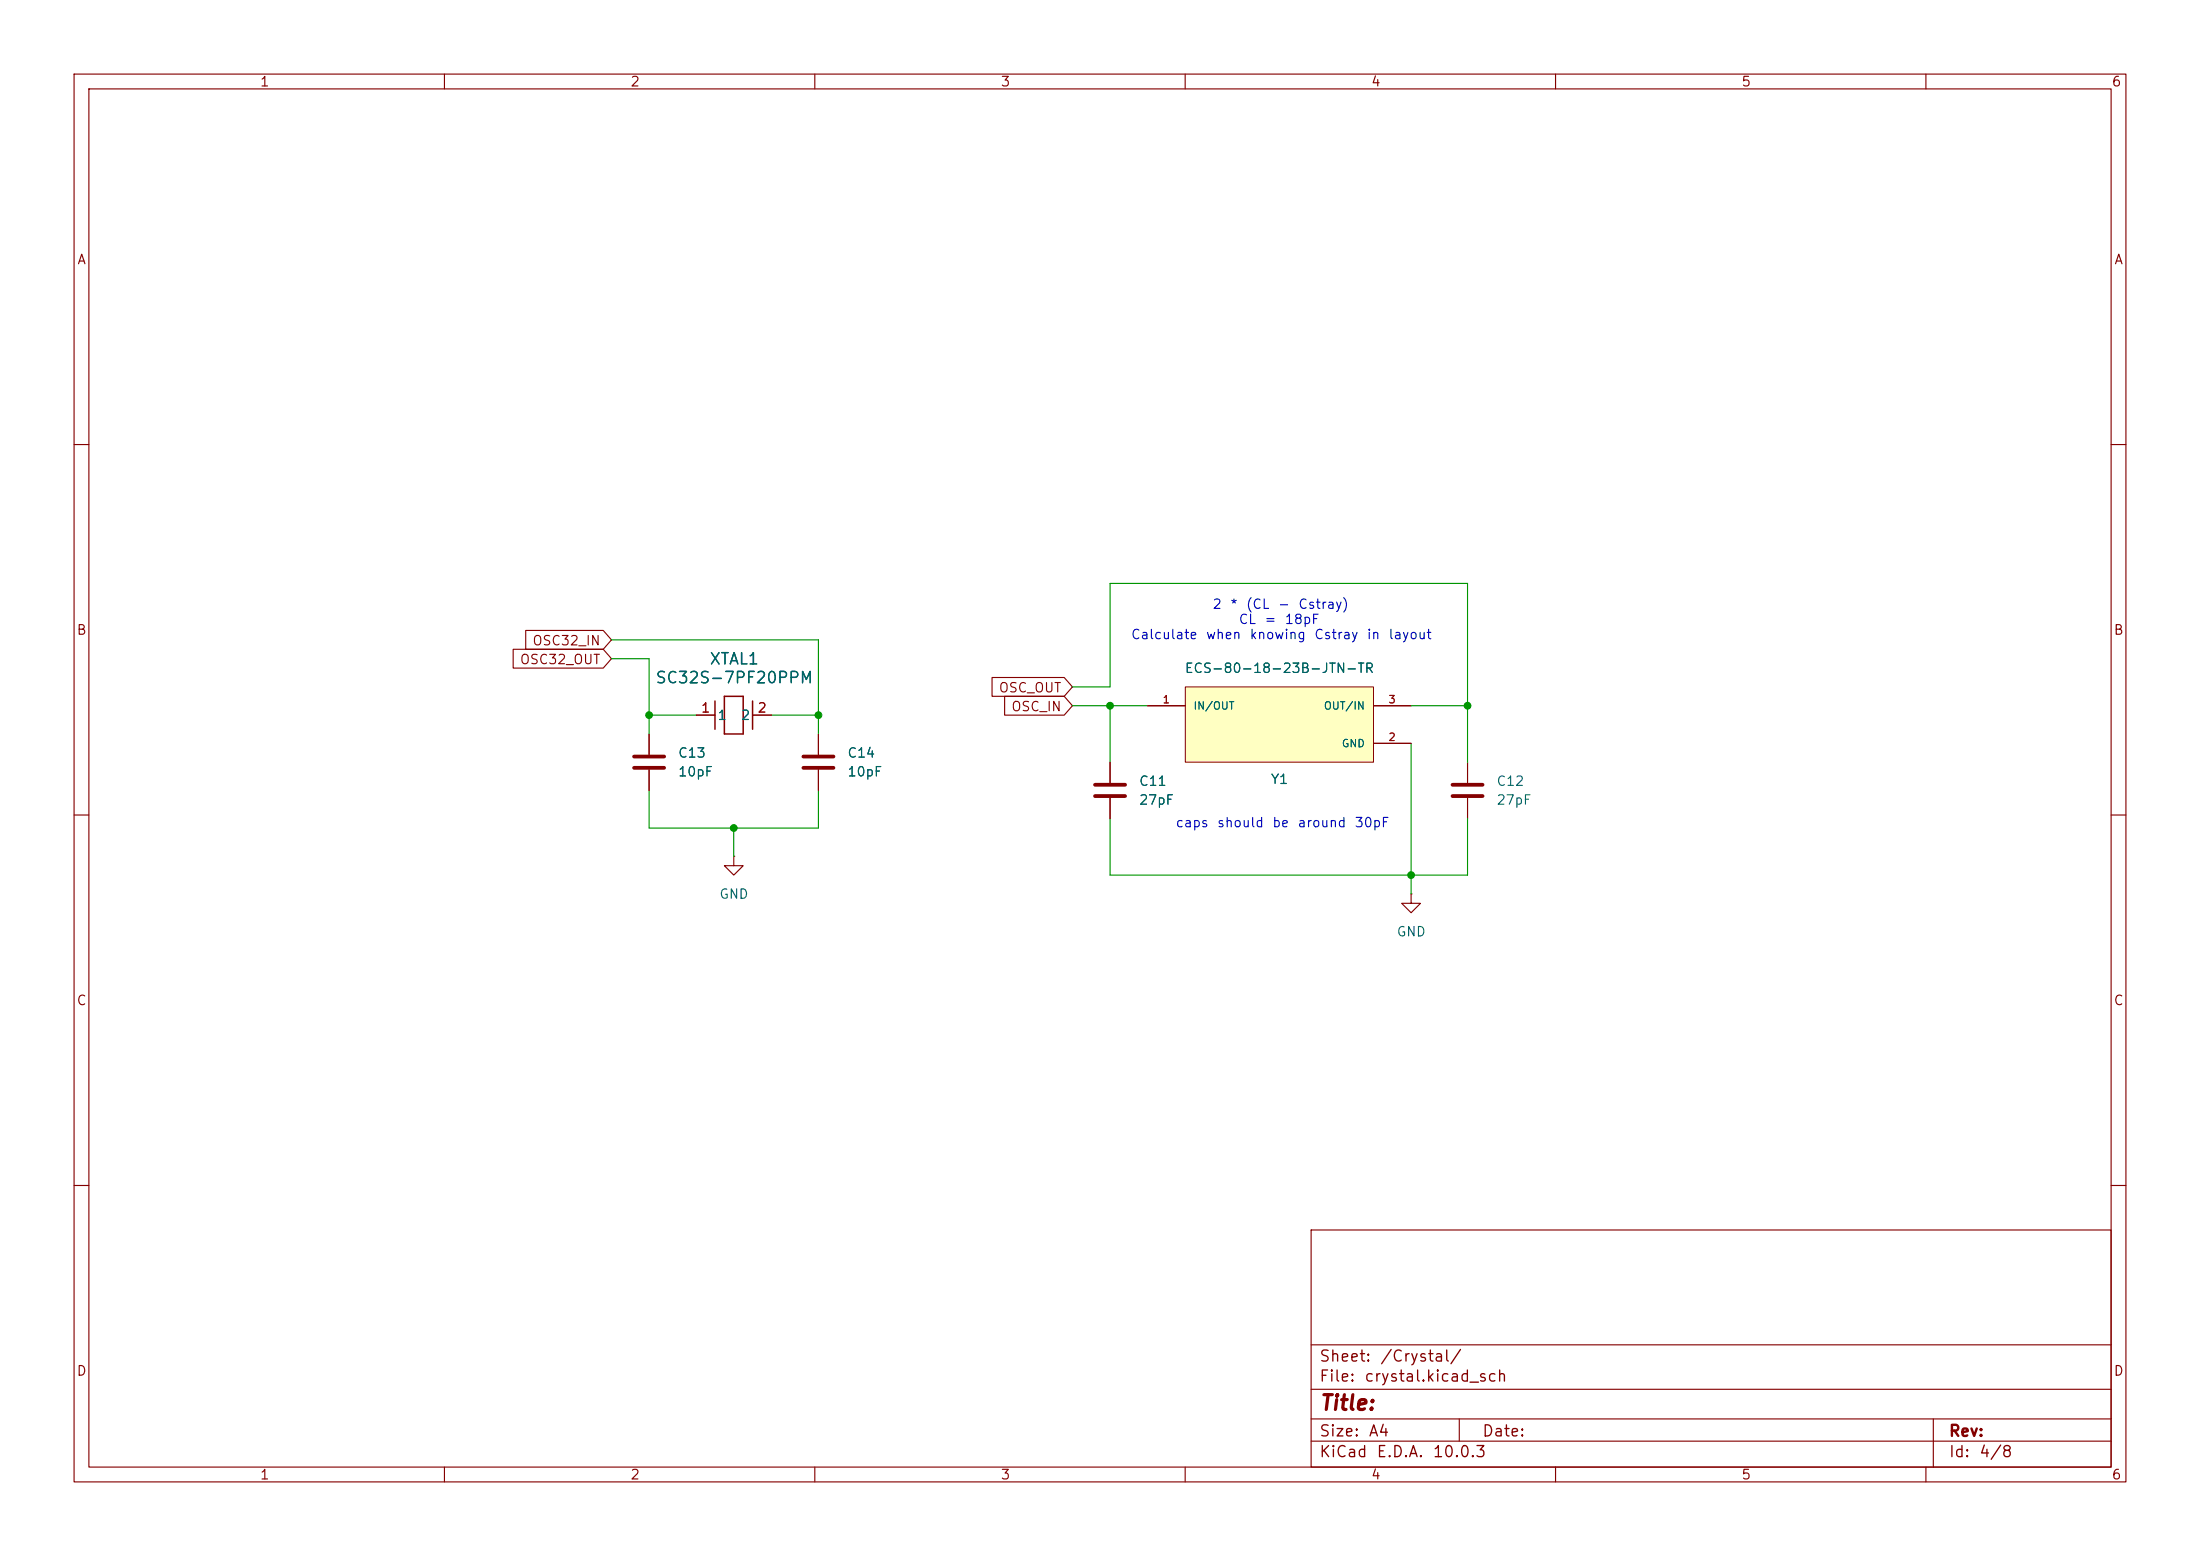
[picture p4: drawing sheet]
(kicad_sch
 (version 20260306)
 (generator "eeschema")
 (generator_version "10.0")
 (paper "A4")
 (lib_symbols
  (symbol "32KHz_Crystal_2026-10-05_17-40-07:SC32S-7PF20PPM"
   (body_styles demorgan)
   (pin_names
    (offset 0.254)) (exclude_from_sim no) (in_bom yes) (on_board yes)
   (in_pos_files yes)
   (duplicate_pin_numbers_are_jumpers no)
   (property "Reference" "XTAL" (at 5.08 4.445 0) (show_name no) (do_not_autoplace no) (effects (font (size 1.524 1.524))))
   (property "Value" "SC32S-7PF20PPM" (at 5.08 -4.445 0) (show_name no) (do_not_autoplace no) (effects (font (size 1.524 1.524))))
   (property "Footprint" "XTAL_SC32S-7PF20PPM_EPS" (at 0 0 0) (show_name no) (do_not_autoplace no) (hide yes) (effects (font (size 1.27 1.27)
    (italic yes))))
   (property "Datasheet" "SC32S-7PF20PPM" (at 0 0 0) (show_name no) (do_not_autoplace no) (hide yes) (effects (font (size 1.27 1.27)
    (italic yes))))
   (property "Description" "" (at 0 0 0) (show_name no) (do_not_autoplace no) (hide yes) (effects (font (size 1.27 1.27))))
   (property "ki_locked" "" (at 0 0 0) (show_name no) (do_not_autoplace no) (effects (font (size 1.27 1.27))))
   (symbol "SC32S-7PF20PPM_1_1"
    (polyline (pts (xy 2.54 -1.905) (xy 2.54 1.905)) (stroke (width 0.2032) (type default)) (fill (type none)))
    (polyline (pts (xy 3.81 2.54) (xy 6.35 2.54)) (stroke (width 0.2032) (type default)) (fill (type none)))
    (polyline (pts (xy 3.81 -2.54) (xy 3.81 2.54)) (stroke (width 0.2032) (type default)) (fill (type none)))
    (polyline (pts (xy 6.35 2.54) (xy 6.35 -2.54)) (stroke (width 0.2032) (type default)) (fill (type none)))
    (polyline (pts (xy 6.35 -2.54) (xy 3.81 -2.54)) (stroke (width 0.2032) (type default)) (fill (type none)))
    (polyline (pts (xy 7.62 -1.905) (xy 7.62 1.905)) (stroke (width 0.2032) (type default)) (fill (type none)))
    (pin unspecified line (at 0 0 0) (length 2.54) (name "1" (effects (font (size 1.27 1.27)))) (number "1" (effects (font (size 1.27 1.27)))))
    (pin unspecified line (at 10.16 0 180) (length 2.54) (name "2" (effects (font (size 1.27 1.27)))) (number "2" (effects (font (size 1.27 1.27))))))
   (symbol "SC32S-7PF20PPM_1_2"
    (polyline (pts (xy -2.54 6.35) (xy 2.54 6.35)) (stroke (width 0.2032) (type default)) (fill (type none)))
    (polyline (pts (xy -2.54 3.81) (xy -2.54 6.35)) (stroke (width 0.2032) (type default)) (fill (type none)))
    (polyline (pts (xy 1.905 7.62) (xy -1.905 7.62)) (stroke (width 0.2032) (type default)) (fill (type none)))
    (polyline (pts (xy 1.905 2.54) (xy -1.905 2.54)) (stroke (width 0.2032) (type default)) (fill (type none)))
    (polyline (pts (xy 2.54 6.35) (xy 2.54 3.81)) (stroke (width 0.2032) (type default)) (fill (type none)))
    (polyline (pts (xy 2.54 3.81) (xy -2.54 3.81)) (stroke (width 0.2032) (type default)) (fill (type none)))
    (pin unspecified line (at 0 0 90) (length 2.54) (name "1" (effects (font (size 1.27 1.27)))) (number "1" (effects (font (size 1.27 1.27)))))
    (pin unspecified line (at 0 10.16 270) (length 2.54) (name "2" (effects (font (size 1.27 1.27)))) (number "2" (effects (font (size 1.27 1.27))))))
   (embedded_fonts no))
  (symbol "8MHz_Crystal_ECS-80-18-23B-JTN-TR:ECS-80-18-23B-JTN-TR"
   (pin_names
    (offset 1.016)) (exclude_from_sim no) (in_bom yes) (on_board yes)
   (in_pos_files yes)
   (duplicate_pin_numbers_are_jumpers no)
   (property "Reference" "Y" (at -13.4893 5.5993 0) (show_name no) (do_not_autoplace no) (effects (font (size 1.27 1.27)) (justify left bottom)))
   (property "Value" "ECS-80-18-23B-JTN-TR" (at -13.2199 -7.6268 0) (show_name no) (do_not_autoplace no) (effects (font (size 1.27 1.27)) (justify left bottom)))
   (property "Footprint" "ECS-80-18-23B-JTN-TR:XTAL_ECS-80-18-23B-JTN-TR" (at 0 0 0) (show_name no) (do_not_autoplace no) (hide yes) (effects (font (size 1.27 1.27)) (justify bottom)))
   (property "Datasheet" "" (at 0 0 0) (show_name no) (do_not_autoplace no) (hide yes) (effects (font (size 1.27 1.27))))
   (property "Description" "8 MHz ±20ppm Crystal 18pF 60 Ohms 4-SMD, No Lead" (at 0 0 0) (show_name no) (do_not_autoplace no) (hide yes) (effects (font (size 1.27 1.27)) (justify bottom)))
   (property "MF" "ECS Inc." (at 0 0 0) (show_name no) (do_not_autoplace no) (hide yes) (effects (font (size 1.27 1.27)) (justify bottom)))
   (property "Package" "ECX-64-23B-4 ECS" (at 0 0 0) (show_name no) (do_not_autoplace no) (hide yes) (effects (font (size 1.27 1.27)) (justify bottom)))
   (property "Price" "None" (at 0 0 0) (show_name no) (do_not_autoplace no) (hide yes) (effects (font (size 1.27 1.27)) (justify bottom)))
   (property "SnapEDA_Link" "https://www.snapeda.com/parts/ECS-80-18-23B-JTN-TR/ECS/view-part/?ref=snap" (at 0 0 0) (show_name no) (do_not_autoplace no) (hide yes) (effects (font (size 1.27 1.27)) (justify bottom)))
   (property "MP" "ECS-80-18-23B-JTN-TR" (at 0 0 0) (show_name no) (do_not_autoplace no) (hide yes) (effects (font (size 1.27 1.27)) (justify bottom)))
   (property "Availability" "In Stock" (at 0 0 0) (show_name no) (do_not_autoplace no) (hide yes) (effects (font (size 1.27 1.27)) (justify bottom)))
   (property "Check_prices" "https://www.snapeda.com/parts/ECS-80-18-23B-JTN-TR/ECS/view-part/?ref=eda" (at 0 0 0) (show_name no) (do_not_autoplace no) (hide yes) (effects (font (size 1.27 1.27)) (justify bottom)))
   (symbol "ECS-80-18-23B-JTN-TR_0_0"
    (rectangle (start -12.7 -5.08) (end 12.7 5.08) (stroke (width 0.127) (type default)) (fill (type background)))
    (pin bidirectional line (at -17.78 2.54 0) (length 5.08) (name "IN/OUT" (effects (font (size 1.016 1.016)))) (number "1" (effects (font (size 1.016 1.016)))))
    (pin power_in line (at 17.78 -2.54 180) (length 5.08) (name "GND" (effects (font (size 1.016 1.016)))) (number "2" (effects (font (size 1.016 1.016)))))
    (pin bidirectional line (at 17.78 2.54 180) (length 5.08) (name "OUT/IN" (effects (font (size 1.016 1.016)))) (number "3" (effects (font (size 1.016 1.016)))))
    (pin power_in line (at 17.78 -2.54 180) (length 5.08) (hide yes) (name "GND" (effects (font (size 1.016 1.016)))) (number "4" (effects (font (size 1.016 1.016))))))
   (embedded_fonts no))
  (symbol "Device:C"
   (pin_numbers (hide yes))
   (pin_names
    (offset 0.254)) (exclude_from_sim no) (in_bom yes) (on_board yes)
   (in_pos_files yes)
   (duplicate_pin_numbers_are_jumpers no)
   (property "Reference" "C" (at 0.635 2.54 0) (show_name no) (do_not_autoplace no) (effects (font (size 1.27 1.27)) (justify left)))
   (property "Value" "C" (at 0.635 -2.54 0) (show_name no) (do_not_autoplace no) (effects (font (size 1.27 1.27)) (justify left)))
   (property "Footprint" "" (at 0.9652 -3.81 0) (show_name no) (do_not_autoplace no) (hide yes) (effects (font (size 1.27 1.27))))
   (property "Datasheet" "" (at 0 0 0) (show_name no) (do_not_autoplace no) (hide yes) (effects (font (size 1.27 1.27))))
   (property "Description" "Unpolarized capacitor" (at 0 0 0) (show_name no) (do_not_autoplace no) (hide yes) (effects (font (size 1.27 1.27))))
   (symbol "C_0_1"
    (polyline (pts (xy -2.032 0.762) (xy 2.032 0.762)) (stroke (width 0.508) (type default)) (fill (type none)))
    (polyline (pts (xy -2.032 -0.762) (xy 2.032 -0.762)) (stroke (width 0.508) (type default)) (fill (type none))))
   (symbol "C_1_1"
    (pin passive line (at 0 3.81 270) (length 2.794) (name "" (effects (font (size 1.27 1.27)))) (number "1" (effects (font (size 1.27 1.27)))))
    (pin passive line (at 0 -3.81 90) (length 2.794) (name "" (effects (font (size 1.27 1.27)))) (number "2" (effects (font (size 1.27 1.27))))))
   (embedded_fonts no))
  (symbol "power:GND"
   (power global)
   (pin_numbers (hide yes))
   (pin_names
    (offset 0) (hide yes)) (exclude_from_sim no) (in_bom yes) (on_board yes)
   (in_pos_files yes)
   (duplicate_pin_numbers_are_jumpers no)
   (property "Reference" "#PWR" (at 0 -6.35 0) (show_name no) (do_not_autoplace no) (hide yes) (effects (font (size 1.27 1.27))))
   (property "Value" "GND" (at 0 -3.81 0) (show_name no) (do_not_autoplace no) (effects (font (size 1.27 1.27))))
   (property "Footprint" "" (at 0 0 0) (show_name no) (do_not_autoplace no) (hide yes) (effects (font (size 1.27 1.27))))
   (property "Datasheet" "" (at 0 0 0) (show_name no) (do_not_autoplace no) (hide yes) (effects (font (size 1.27 1.27))))
   (property "Description" "Power symbol creates a global label with name \"GND\" , ground" (at 0 0 0) (show_name no) (do_not_autoplace no) (hide yes) (effects (font (size 1.27 1.27))))
   (symbol "GND_0_1"
    (polyline (pts (xy 0 0) (xy 0 -1.27) (xy 1.27 -1.27) (xy 0 -2.54) (xy -1.27 -1.27) (xy 0 -1.27)) (stroke (width 0) (type default)) (fill (type none))))
   (symbol "GND_1_1"
    (pin power_in line (at 0 0 270) (length 0) (name "" (effects (font (size 1.27 1.27)))) (number "1" (effects (font (size 1.27 1.27))))))
   (embedded_fonts no)))
 (text "2 * (CL - Cstray)\nCL = 18pF\nCalculate when knowing Cstray in layout"
  (exclude_from_sim no)
  (at 172.466 83.82 0)
  (effects (font (size 1.27 1.27))))
 (text "caps should be around 30pF"
  (exclude_from_sim no)
  (at 172.72 111.252 0)
  (effects (font (size 1.27 1.27))))
 (junction
  (at 110.49 96.52)
  (diameter 0)
  (color 0 0 0 0))
 (junction
  (at 149.86 95.25)
  (diameter 0)
  (color 0 0 0 0))
 (junction
  (at 87.63 96.52)
  (diameter 0)
  (color 0 0 0 0))
 (junction
  (at 99.06 111.76)
  (diameter 0)
  (color 0 0 0 0))
 (junction
  (at 198.12 95.25)
  (diameter 0)
  (color 0 0 0 0))
 (junction
  (at 190.5 118.11)
  (diameter 0)
  (color 0 0 0 0))
 (wire
  (pts (xy 110.49 106.68) (xy 110.49 111.76))
  (stroke (width 0) (type default)))
 (wire
  (pts (xy 190.5 118.11) (xy 198.12 118.11))
  (stroke (width 0) (type default)))
 (wire
  (pts (xy 87.63 111.76) (xy 87.63 106.68))
  (stroke (width 0) (type default)))
 (wire
  (pts (xy 149.86 118.11) (xy 149.86 110.49))
  (stroke (width 0) (type default)))
 (wire
  (pts (xy 99.06 111.76) (xy 99.06 115.57))
  (stroke (width 0) (type default)))
 (wire
  (pts (xy 144.78 95.25) (xy 149.86 95.25))
  (stroke (width 0) (type default)))
 (wire
  (pts (xy 190.5 100.33) (xy 190.5 118.11))
  (stroke (width 0) (type default)))
 (wire
  (pts (xy 144.78 92.71) (xy 149.86 92.71))
  (stroke (width 0) (type default)))
 (wire
  (pts (xy 198.12 95.25) (xy 190.5 95.25))
  (stroke (width 0) (type default)))
 (wire
  (pts (xy 110.49 86.36) (xy 110.49 96.52))
  (stroke (width 0) (type default)))
 (wire
  (pts (xy 149.86 102.87) (xy 149.86 95.25))
  (stroke (width 0) (type default)))
 (wire
  (pts (xy 149.86 78.74) (xy 149.86 92.71))
  (stroke (width 0) (type default)))
 (wire
  (pts (xy 110.49 111.76) (xy 99.06 111.76))
  (stroke (width 0) (type default)))
 (wire
  (pts (xy 149.86 95.25) (xy 154.94 95.25))
  (stroke (width 0) (type default)))
 (wire
  (pts (xy 110.49 96.52) (xy 104.14 96.52))
  (stroke (width 0) (type default)))
 (wire
  (pts (xy 82.55 86.36) (xy 110.49 86.36))
  (stroke (width 0) (type default)))
 (wire
  (pts (xy 198.12 95.25) (xy 198.12 78.74))
  (stroke (width 0) (type default)))
 (wire
  (pts (xy 87.63 96.52) (xy 93.98 96.52))
  (stroke (width 0) (type default)))
 (wire
  (pts (xy 99.06 111.76) (xy 87.63 111.76))
  (stroke (width 0) (type default)))
 (wire
  (pts (xy 190.5 118.11) (xy 190.5 120.65))
  (stroke (width 0) (type default)))
 (wire
  (pts (xy 198.12 110.49) (xy 198.12 118.11))
  (stroke (width 0) (type default)))
 (wire
  (pts (xy 198.12 78.74) (xy 149.86 78.74))
  (stroke (width 0) (type default)))
 (wire
  (pts (xy 198.12 102.87) (xy 198.12 95.25))
  (stroke (width 0) (type default)))
 (wire
  (pts (xy 82.55 88.9) (xy 87.63 88.9))
  (stroke (width 0) (type default)))
 (wire
  (pts (xy 87.63 88.9) (xy 87.63 96.52))
  (stroke (width 0) (type default)))
 (wire
  (pts (xy 87.63 96.52) (xy 87.63 99.06))
  (stroke (width 0) (type default)))
 (wire
  (pts (xy 110.49 96.52) (xy 110.49 99.06))
  (stroke (width 0) (type default)))
 (wire
  (pts (xy 149.86 118.11) (xy 190.5 118.11))
  (stroke (width 0) (type default)))
 (global_label "OSC_OUT"
  (shape input)
  (at 144.78 92.71 180)
  (fields_autoplaced yes)
  (effects (font (size 1.27 1.27)) (justify right))
  (property "Intersheetrefs" "${INTERSHEET_REFS}" (at 133.3886 92.71 0) (hide yes) (show_name no) (do_not_autoplace no) (effects (font (size 1.27 1.27)) (justify right))))
 (global_label "OSC32_IN"
  (shape input)
  (at 82.55 86.36 180)
  (fields_autoplaced yes)
  (effects (font (size 1.27 1.27)) (justify right))
  (property "Intersheetrefs" "${INTERSHEET_REFS}" (at 70.4329 86.36 0) (hide yes) (show_name no) (do_not_autoplace no) (effects (font (size 1.27 1.27)) (justify right))))
 (global_label "OSC_IN"
  (shape input)
  (at 144.78 95.25 180)
  (fields_autoplaced yes)
  (effects (font (size 1.27 1.27)) (justify right))
  (property "Intersheetrefs" "${INTERSHEET_REFS}" (at 135.0819 95.25 0) (hide yes) (show_name no) (do_not_autoplace no) (effects (font (size 1.27 1.27)) (justify right))))
 (global_label "OSC32_OUT"
  (shape input)
  (at 82.55 88.9 180)
  (fields_autoplaced yes)
  (effects (font (size 1.27 1.27)) (justify right))
  (property "Intersheetrefs" "${INTERSHEET_REFS}" (at 68.7396 88.9 0) (hide yes) (show_name no) (do_not_autoplace no) (effects (font (size 1.27 1.27)) (justify right))))
 (symbol
  (lib_id "8MHz_Crystal_ECS-80-18-23B-JTN-TR:ECS-80-18-23B-JTN-TR")
  (at 172.72 97.79 0)
  (unit 1)
  (body_style 1)
  (exclude_from_sim no)
  (in_bom yes)
  (on_board yes)
  (in_pos_files yes)
  (dnp no)
  (property "Reference" "Y1" (at 172.72 105.156 0) (show_name no) (do_not_autoplace no) (effects (font (size 1.27 1.27))))
  (property "Value" "ECS-80-18-23B-JTN-TR" (at 172.72 90.17 0) (show_name no) (do_not_autoplace no) (effects (font (size 1.27 1.27))))
  (property "Footprint" "ECS-80-18-23B-JTN-TR:XTAL_ECS-80-18-23B-JTN-TR" (at 172.72 97.79 0) (hide yes) (show_name no) (do_not_autoplace no) (effects (font (size 1.27 1.27)) (justify bottom)))
  (property "Datasheet" "" (at 172.72 97.79 0) (hide yes) (show_name no) (do_not_autoplace no) (effects (font (size 1.27 1.27))))
  (property "Description" "8 MHz ±20ppm Crystal 18pF 60 Ohms 4-SMD, No Lead" (at 172.72 97.79 0) (hide yes) (show_name no) (do_not_autoplace no) (effects (font (size 1.27 1.27)) (justify bottom)))
  (property "MF" "ECS Inc." (at 172.72 97.79 0) (hide yes) (show_name no) (do_not_autoplace no) (effects (font (size 1.27 1.27)) (justify bottom)))
  (property "Package" "ECX-64-23B-4 ECS" (at 172.72 97.79 0) (hide yes) (show_name no) (do_not_autoplace no) (effects (font (size 1.27 1.27)) (justify bottom)))
  (property "Price" "None" (at 172.72 97.79 0) (hide yes) (show_name no) (do_not_autoplace no) (effects (font (size 1.27 1.27)) (justify bottom)))
  (property "SnapEDA_Link" "https://www.snapeda.com/parts/ECS-80-18-23B-JTN-TR/ECS/view-part/?ref=snap" (at 172.72 97.79 0) (hide yes) (show_name no) (do_not_autoplace no) (effects (font (size 1.27 1.27)) (justify bottom)))
  (property "MP" "ECS-80-18-23B-JTN-TR" (at 172.72 97.79 0) (hide yes) (show_name no) (do_not_autoplace no) (effects (font (size 1.27 1.27)) (justify bottom)))
  (property "Availability" "In Stock" (at 172.72 97.79 0) (hide yes) (show_name no) (do_not_autoplace no) (effects (font (size 1.27 1.27)) (justify bottom)))
  (property "Check_prices" "https://www.snapeda.com/parts/ECS-80-18-23B-JTN-TR/ECS/view-part/?ref=eda" (at 172.72 97.79 0) (hide yes) (show_name no) (do_not_autoplace no) (effects (font (size 1.27 1.27)) (justify bottom)))
  (pin "2")
  (pin "1")
  (pin "4")
  (pin "3"))
 (symbol
  (lib_id "Device:C")
  (at 110.49 102.87 0)
  (unit 1)
  (body_style 1)
  (exclude_from_sim no)
  (in_bom yes)
  (on_board yes)
  (in_pos_files yes)
  (dnp no)
  (fields_autoplaced yes)
  (property "Reference" "C14" (at 114.3 101.5999 0) (show_name no) (do_not_autoplace no) (effects (font (size 1.27 1.27)) (justify left)))
  (property "Value" "10pF" (at 114.3 104.1399 0) (show_name no) (do_not_autoplace no) (effects (font (size 1.27 1.27)) (justify left)))
  (property "Footprint" "" (at 111.4552 106.68 0) (hide yes) (show_name no) (do_not_autoplace no) (effects (font (size 1.27 1.27))))
  (property "Datasheet" "" (at 110.49 102.87 0) (hide yes) (show_name no) (do_not_autoplace no) (effects (font (size 1.27 1.27))))
  (property "Description" "Unpolarized capacitor" (at 110.49 102.87 0) (hide yes) (show_name no) (do_not_autoplace no) (effects (font (size 1.27 1.27))))
  (pin "2")
  (pin "1"))
 (symbol
  (lib_id "Device:C")
  (at 198.12 106.68 0)
  (unit 1)
  (body_style 1)
  (exclude_from_sim no)
  (in_bom yes)
  (on_board yes)
  (in_pos_files yes)
  (dnp no)
  (fields_autoplaced yes)
  (property "Reference" "C12" (at 201.93 105.4099 0) (show_name no) (do_not_autoplace no) (effects (font (size 1.27 1.27)) (justify left)))
  (property "Value" "27pF" (at 201.93 107.9499 0) (show_name no) (do_not_autoplace no) (effects (font (size 1.27 1.27)) (justify left)))
  (property "Footprint" "" (at 199.0852 110.49 0) (hide yes) (show_name no) (do_not_autoplace no) (effects (font (size 1.27 1.27))))
  (property "Datasheet" "" (at 198.12 106.68 0) (hide yes) (show_name no) (do_not_autoplace no) (effects (font (size 1.27 1.27))))
  (property "Description" "Unpolarized capacitor" (at 198.12 106.68 0) (hide yes) (show_name no) (do_not_autoplace no) (effects (font (size 1.27 1.27))))
  (pin "2")
  (pin "1"))
 (symbol
  (lib_id "power:GND")
  (at 190.5 120.65 0)
  (unit 1)
  (body_style 1)
  (exclude_from_sim no)
  (in_bom yes)
  (on_board yes)
  (in_pos_files yes)
  (dnp no)
  (fields_autoplaced yes)
  (property "Reference" "#PWR07" (at 190.5 127 0) (hide yes) (show_name no) (do_not_autoplace no) (effects (font (size 1.27 1.27))))
  (property "Value" "GND" (at 190.5 125.73 0) (show_name no) (do_not_autoplace no) (effects (font (size 1.27 1.27))))
  (property "Footprint" "" (at 190.5 120.65 0) (hide yes) (show_name no) (do_not_autoplace no) (effects (font (size 1.27 1.27))))
  (property "Datasheet" "" (at 190.5 120.65 0) (hide yes) (show_name no) (do_not_autoplace no) (effects (font (size 1.27 1.27))))
  (property "Description" "Power symbol creates a global label with name \"GND\" , ground" (at 190.5 120.65 0) (hide yes) (show_name no) (do_not_autoplace no) (effects (font (size 1.27 1.27))))
  (pin "1"))
 (symbol
  (lib_id "32KHz_Crystal_2026-10-05_17-40-07:SC32S-7PF20PPM")
  (at 93.98 96.52 0)
  (unit 1)
  (body_style 1)
  (exclude_from_sim no)
  (in_bom yes)
  (on_board yes)
  (in_pos_files yes)
  (dnp no)
  (fields_autoplaced yes)
  (property "Reference" "XTAL1" (at 99.06 88.9 0) (show_name no) (do_not_autoplace no) (effects (font (size 1.524 1.524))))
  (property "Value" "SC32S-7PF20PPM" (at 99.06 91.44 0) (show_name no) (do_not_autoplace no) (effects (font (size 1.524 1.524))))
  (property "Footprint" "XTAL_SC32S-7PF20PPM_EPS" (at 93.98 96.52 0) (hide yes) (show_name no) (do_not_autoplace no) (effects (font (size 1.27 1.27)
    (italic yes))))
  (property "Datasheet" "SC32S-7PF20PPM" (at 93.98 96.52 0) (hide yes) (show_name no) (do_not_autoplace no) (effects (font (size 1.27 1.27)
    (italic yes))))
  (property "Description" "" (at 93.98 96.52 0) (hide yes) (show_name no) (do_not_autoplace no) (effects (font (size 1.27 1.27))))
  (pin "2")
  (pin "1"))
 (symbol
  (lib_id "power:GND")
  (at 99.06 115.57 0)
  (unit 1)
  (body_style 1)
  (exclude_from_sim no)
  (in_bom yes)
  (on_board yes)
  (in_pos_files yes)
  (dnp no)
  (fields_autoplaced yes)
  (property "Reference" "#PWR08" (at 99.06 121.92 0) (hide yes) (show_name no) (do_not_autoplace no) (effects (font (size 1.27 1.27))))
  (property "Value" "GND" (at 99.06 120.65 0) (show_name no) (do_not_autoplace no) (effects (font (size 1.27 1.27))))
  (property "Footprint" "" (at 99.06 115.57 0) (hide yes) (show_name no) (do_not_autoplace no) (effects (font (size 1.27 1.27))))
  (property "Datasheet" "" (at 99.06 115.57 0) (hide yes) (show_name no) (do_not_autoplace no) (effects (font (size 1.27 1.27))))
  (property "Description" "Power symbol creates a global label with name \"GND\" , ground" (at 99.06 115.57 0) (hide yes) (show_name no) (do_not_autoplace no) (effects (font (size 1.27 1.27))))
  (pin "1"))
 (symbol
  (lib_id "Device:C")
  (at 149.86 106.68 0)
  (unit 1)
  (body_style 1)
  (exclude_from_sim no)
  (in_bom yes)
  (on_board yes)
  (in_pos_files yes)
  (dnp no)
  (fields_autoplaced yes)
  (property "Reference" "C11" (at 153.67 105.4099 0) (show_name no) (do_not_autoplace no) (effects (font (size 1.27 1.27)) (justify left)))
  (property "Value" "27pF" (at 153.67 107.9499 0) (show_name no) (do_not_autoplace no) (effects (font (size 1.27 1.27)) (justify left)))
  (property "Footprint" "" (at 150.8252 110.49 0) (hide yes) (show_name no) (do_not_autoplace no) (effects (font (size 1.27 1.27))))
  (property "Datasheet" "" (at 149.86 106.68 0) (hide yes) (show_name no) (do_not_autoplace no) (effects (font (size 1.27 1.27))))
  (property "Description" "Unpolarized capacitor" (at 149.86 106.68 0) (hide yes) (show_name no) (do_not_autoplace no) (effects (font (size 1.27 1.27))))
  (pin "2")
  (pin "1"))
 (symbol
  (lib_id "Device:C")
  (at 87.63 102.87 0)
  (unit 1)
  (body_style 1)
  (exclude_from_sim no)
  (in_bom yes)
  (on_board yes)
  (in_pos_files yes)
  (dnp no)
  (fields_autoplaced yes)
  (property "Reference" "C13" (at 91.44 101.5999 0) (show_name no) (do_not_autoplace no) (effects (font (size 1.27 1.27)) (justify left)))
  (property "Value" "10pF" (at 91.44 104.1399 0) (show_name no) (do_not_autoplace no) (effects (font (size 1.27 1.27)) (justify left)))
  (property "Footprint" "" (at 88.5952 106.68 0) (hide yes) (show_name no) (do_not_autoplace no) (effects (font (size 1.27 1.27))))
  (property "Datasheet" "" (at 87.63 102.87 0) (hide yes) (show_name no) (do_not_autoplace no) (effects (font (size 1.27 1.27))))
  (property "Description" "Unpolarized capacitor" (at 87.63 102.87 0) (hide yes) (show_name no) (do_not_autoplace no) (effects (font (size 1.27 1.27))))
  (pin "2")
  (pin "1")))
